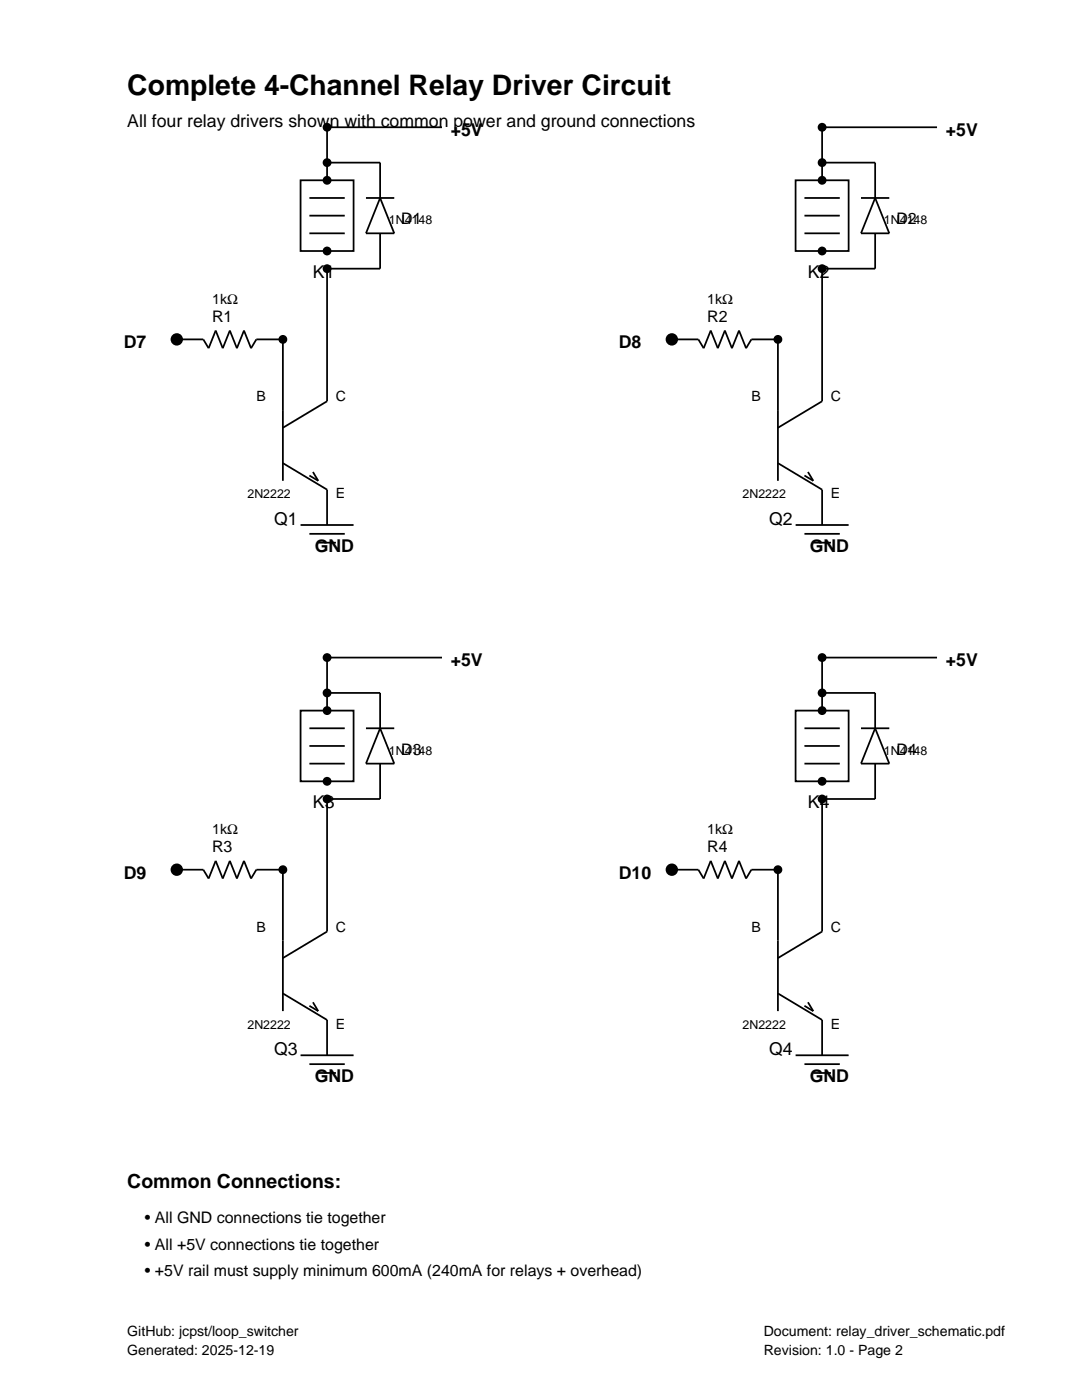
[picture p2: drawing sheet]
<svg xmlns="http://www.w3.org/2000/svg" width="216mm" height="279mm" viewBox="0 0 216 279" stroke-linecap="round" stroke-linejoin="round" font-family="sans-serif">
<g fill="#000" stroke="#000" stroke-width=".35">
<circle cx="65.3" cy="25.4" r=".71"/>
<circle cx="65.3" cy="36" r=".71"/>
<circle cx="65.3" cy="32.5" r=".71"/>
<circle cx="164" cy="32.5" r=".71"/>
<circle cx="164" cy="25.4" r=".71"/>
<circle cx="164" cy="36" r=".71"/>
<circle cx="65.3" cy="53.6" r=".71"/>
<circle cx="65.3" cy="50.1" r=".71"/>
<circle cx="164" cy="50.1" r=".71"/>
<circle cx="164" cy="53.6" r=".71"/>
<circle cx="35.3" cy="67.7" r="1.06"/>
<circle cx="56.4" cy="67.7" r=".71"/>
<circle cx="134.1" cy="67.7" r="1.06"/>
<circle cx="155.2" cy="67.7" r=".71"/>
<circle cx="65.3" cy="138.3" r=".71"/>
<circle cx="65.3" cy="131.2" r=".71"/>
<circle cx="164" cy="131.2" r=".71"/>
<circle cx="164" cy="138.3" r=".71"/>
<circle cx="65.3" cy="159.5" r=".71"/>
<circle cx="65.3" cy="155.9" r=".71"/>
<circle cx="65.3" cy="141.8" r=".71"/>
<circle cx="164" cy="141.8" r=".71"/>
<circle cx="164" cy="159.5" r=".71"/>
<circle cx="164" cy="155.9" r=".71"/>
<circle cx="35.3" cy="173.6" r="1.06"/>
<circle cx="56.4" cy="173.6" r=".71"/>
<circle cx="134.1" cy="173.6" r="1.06"/>
<circle cx="155.2" cy="173.6" r=".71"/>
</g>
<g fill="none" stroke="#000" stroke-width=".35">
<path d="M60 36h10.6v14.1h-10.6zM61.7 39.5h7.1M65.3 32.5h10.5v7M73 39.5h5.7M75.8 39.5l2.9 7.1h-5.7zM88.2 25.4h-22.9v10.6M158.7 36h10.6v14.1h-10.6zM160.5 39.5h7.1M164 32.5h10.6v7M171.8 39.5h5.6M174.6 39.5l2.8 7.1h-5.6zM187 25.4h-23v10.6"/>
<path d="M61.7 46.6h7.1M61.7 43h7.1M75.8 46.6v7h-10.5v26.5l-8.9 5.3M160.5 46.6h7.1M160.5 43h7.1M174.6 46.6v7h-10.6v26.5l-8.8 5.3M35.3 67.7h5.3l1 1.8 1.4-3.5 1.4 3.5 1.5-3.5 1.4 3.5 1.4-3.5 1.4 3.5 1.1-1.8h5.2v28.3M134.1 67.7h5.2l1.1 1.8 1.4-3.5 1.4 3.5 1.4-3.5 1.4 3.5 1.5-3.5 1.4 3.5 1-1.8h5.3v28.3M56.4 92.4l8.9 5.3v7.1M62.4 94.2l1.1 1.8-1.8-1.1M155.2 92.4l8.8 5.3v7.1M161.2 94.2l1.1 1.8-1.8-1.1"/>
<path d="M60 104.8h10.6M61.7 106.5h7.1M63.5 108.3h3.5M158.7 104.8h10.6M160.5 106.5h7.1M162.3 108.3h3.5M65.3 138.3h10.5v7M88.2 131.2h-22.9v10.6M164 138.3h10.6v7M187 131.2h-23v10.6M60 141.8h10.6v14.1h-10.6zM61.7 152.4h7.1"/>
<path d="M61.7 148.9h7.1M61.7 145.3h7.1M73 145.3h5.7M75.8 152.4v7.1h-10.5v26.4l-8.9 5.3M75.8 145.3l2.9 7.1h-5.7zM158.7 141.8h10.6v14.1h-10.6zM160.5 152.4h7.1M160.5 148.9h7.1M160.5 145.3h7.1M171.8 145.3h5.6M174.6 152.4v7.1h-10.6v26.4l-8.8 5.3M174.6 145.3l2.8 7.1h-5.6z"/>
<path d="M35.3 173.6h5.3l1 1.7 1.4-3.5 1.4 3.5 1.5-3.5 1.4 3.5 1.4-3.5 1.4 3.5 1.1-1.7h5.2v28.2M134.1 173.6h5.2l1.1 1.7 1.4-3.5 1.4 3.5 1.4-3.5 1.4 3.5 1.5-3.5 1.4 3.5 1-1.7h5.3v28.2M56.4 198.3l8.9 5.3v7M155.2 198.3l8.8 5.3v7M60 210.6h10.6M61.7 212.4h7.1M62.4 200l1.1 1.8-1.8-1.1M63.5 214.1h3.5M158.7 210.6h10.6M160.5 212.4h7.1M161.2 200l1.1 1.8-1.8-1.1M162.3 214.1h3.5"/>
</g>
<text font-size="5.6" x="25.4" y="19.1">Complete 4-Channel Relay Driver Circuit</text>
<text font-size="3.9" x="25.4" y="237.1">Common Connections:</text>
<g font-size="3.5">
<text x="25.4" y="25.4">All four relay drivers shown with common power and ground connections</text>
<text x="90" y="27.2">+5V</text>
<text x="188.7" y="27.2">+5V</text>
<text x="62.4" y="55.4">K1</text>
<text x="161.2" y="55.4">K2</text>
<text x="24.7" y="69.5">D7</text>
<text x="123.5" y="69.5">D8</text>
<text x="54.7" y="104.8">Q1</text>
<text x="153.5" y="104.8">Q2</text>
<text x="62.8" y="110.1">GND</text>
<text x="161.6" y="110.1">GND</text>
<text x="90" y="133">+5V</text>
<text x="188.7" y="133">+5V</text>
<text x="62.4" y="161.2">K3</text>
<text x="161.2" y="161.2">K4</text>
<text x="24.7" y="175.3">D9</text>
<text x="123.5" y="175.3">D10</text>
<text x="54.7" y="210.6">Q3</text>
<text x="62.8" y="215.9">GND</text>
<text x="153.5" y="210.6">Q4</text>
<text x="161.6" y="215.9">GND</text>
</g>
<g font-size="3.2">
<text x="80.1" y="44.8">D1</text>
<text x="178.9" y="44.8">D2</text>
<text x="42.3" y="64.2">R1</text>
<text x="141.1" y="64.2">R2</text>
<text x="80.1" y="150.6">D3</text>
<text x="178.9" y="150.6">D4</text>
<text x="42.3" y="170">R3</text>
<text x="141.1" y="170">R4</text>
<text x="28.9" y="244.1">• All GND connections tie together</text>
<text x="28.9" y="249.4">• All +5V connections tie together</text>
<text x="28.9" y="254.7">• +5V rail must supply minimum 600mA (240mA for relays + overhead)</text>
</g>
<g font-size="2.8">
<text x="42.3" y="60.7">1kΩ</text>
<text x="141.1" y="60.7">1kΩ</text>
<text x="51.2" y="80.1">B</text>
<text x="67" y="80.1">C</text>
<text x="149.9" y="80.1">B</text>
<text x="165.8" y="80.1">C</text>
<text x="67" y="99.5">E</text>
<text x="165.8" y="99.5">E</text>
<text x="42.3" y="166.5">1kΩ</text>
<text x="141.1" y="166.5">1kΩ</text>
<text x="51.2" y="185.9">B</text>
<text x="67" y="185.9">C</text>
<text x="149.9" y="185.9">B</text>
<text x="165.8" y="185.9">C</text>
<text x="67" y="205.3">E</text>
<text x="165.8" y="205.3">E</text>
<text x="25.4" y="266.7">GitHub: jcpst/loop_switcher</text>
<text x="152.4" y="266.7">Document: relay_driver_schematic.pdf</text>
<text x="25.4" y="270.5">Generated: 2025-12-19</text>
<text x="152.4" y="270.5">Revision: 1.0 - Page 2</text>
</g>
<g font-size="2.5">
<text x="77.6" y="44.8">1N4148</text>
<text x="176.4" y="44.8">1N4148</text>
<text x="49.4" y="99.5">2N2222</text>
<text x="148.2" y="99.5">2N2222</text>
<text x="77.6" y="150.6">1N4148</text>
<text x="176.4" y="150.6">1N4148</text>
<text x="49.4" y="205.3">2N2222</text>
<text x="148.2" y="205.3">2N2222</text>
</g>
</svg>
